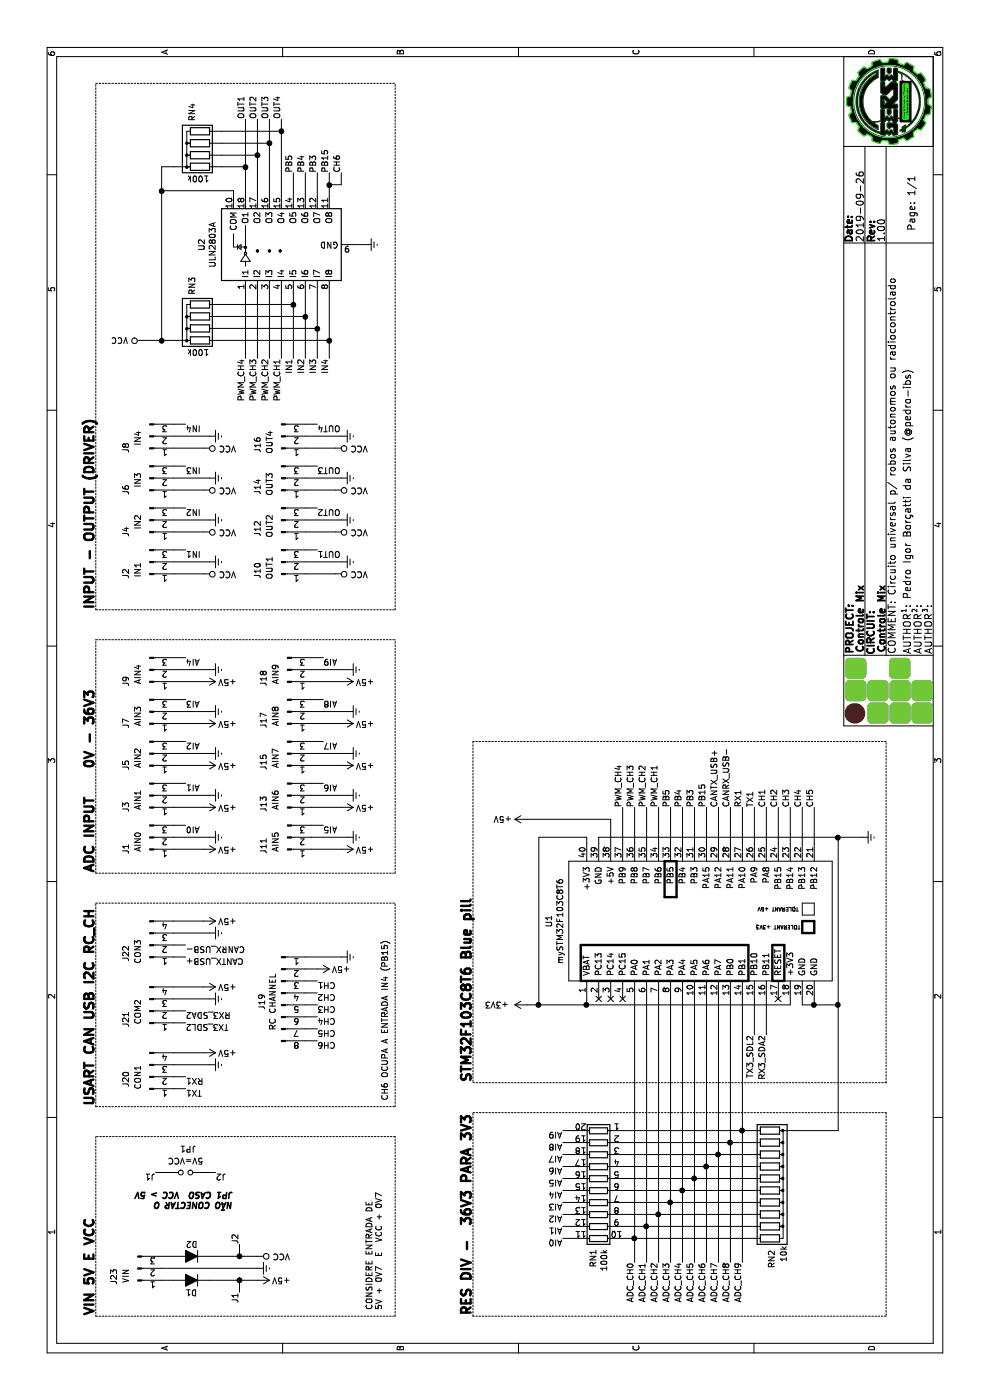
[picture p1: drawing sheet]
EESchema Schematic File Version 4
LIBS:ControleMix-cache
EELAYER 26 0
EELAYER END
$Descr A4 11693 8268
encoding utf-8
Sheet 1 1
Title "Controle Mix"
Date "2019-09-26"
Rev "1.00"
Comp "Controle Mix"
Comment1 "Circuito universal p/ robos autonomos ou radiocontrolado"
Comment2 "Pedro Igor Borçatti da Silva (@pedro-ibs)"
Comment3 ""
Comment4 ""
$EndDescr
$Comp
L MyLib-ALL:mySTM32F103C8T6 U1
U 1 1
P 3500 4700
F 0 "U1" H 4000 4815 50  0000 C CNN
F 1 "mySTM32F103C8T6" H 4000 4724 50  0000 C CNN
F 2 "MyFootprint:stm32f103c8t6-module-china" H 3500 4700 50  0001 C CNN
F 3 "" H 3500 4700 50  0001 C CNN
	1    3500 4700
	1    0    0    -1  
$EndComp
Text Label 4950 5500 0    50   ~ 0
PWM_CH1
Wire Wire Line
	4950 5500 4650 5500
Text Label 4950 5400 0    50   ~ 0
PWM_CH2
Text Label 4950 5300 0    50   ~ 0
PWM_CH3
Text Label 4950 5200 0    50   ~ 0
PWM_CH4
Wire Wire Line
	4650 5200 4950 5200
Wire Wire Line
	4650 5300 4950 5300
Wire Wire Line
	4950 5400 4650 5400
Text Label 4950 6300 0    50   ~ 0
TX1
Text Label 4950 6200 0    50   ~ 0
RX1
Wire Wire Line
	4950 6200 4650 6200
Wire Wire Line
	4650 6300 4950 6300
$Comp
L power:+3V3 #PWR01
U 1 1
P 3300 4400
F 0 "#PWR01" H 3300 4250 50  0001 C CNN
F 1 "+3V3" V 3300 4650 50  0000 C CNN
F 2 "" H 3300 4400 50  0001 C CNN
F 3 "" H 3300 4400 50  0001 C CNN
	1    3300 4400
	1    0    0    -1  
$EndComp
$Comp
L power:+5V #PWR03
U 1 1
P 4850 4400
F 0 "#PWR03" H 4850 4250 50  0001 C CNN
F 1 "+5V" V 4850 4600 50  0000 C CNN
F 2 "" H 4850 4400 50  0001 C CNN
F 3 "" H 4850 4400 50  0001 C CNN
	1    4850 4400
	1    0    0    -1  
$EndComp
Wire Wire Line
	4850 4400 4850 5100
Wire Wire Line
	4850 5100 4650 5100
$Comp
L power:Earth #PWR02
U 1 1
P 4700 7200
F 0 "#PWR02" H 4700 6950 50  0001 C CNN
F 1 "Earth" H 4700 7050 50  0001 C CNN
F 2 "" H 4700 7200 50  0001 C CNN
F 3 "~" H 4700 7200 50  0001 C CNN
	1    4700 7200
	1    0    0    -1  
$EndComp
Wire Wire Line
	4700 7200 4700 7000
Wire Wire Line
	4700 5000 4650 5000
Wire Wire Line
	3350 6700 3300 6700
Wire Wire Line
	3300 6700 3300 6800
Wire Wire Line
	3300 7000 4700 7000
Connection ~ 4700 7000
Wire Wire Line
	4700 7000 4700 5000
Wire Wire Line
	3350 6800 3300 6800
Connection ~ 3300 6800
Wire Wire Line
	3300 6800 3300 7000
Wire Wire Line
	3350 6600 3300 6600
Wire Wire Line
	3300 6600 3300 4900
Wire Wire Line
	3300 4500 4700 4500
Wire Wire Line
	3300 4400 3300 4500
Connection ~ 3300 4500
Wire Wire Line
	4650 4900 4700 4900
Wire Wire Line
	4700 4900 4700 4500
Text Label 3050 6400 2    50   ~ 0
RX3_SDA2
Text Label 3050 6300 2    50   ~ 0
TX3_SDL2
Wire Wire Line
	3050 6300 3350 6300
Wire Wire Line
	3050 6400 3350 6400
Text Label 1150 5300 2    50   ~ 0
ADC_CH0
Text Label 1150 5400 2    50   ~ 0
ADC_CH1
Text Label 1150 5500 2    50   ~ 0
ADC_CH2
Text Label 1150 5600 2    50   ~ 0
ADC_CH3
Text Label 1150 5700 2    50   ~ 0
ADC_CH4
Text Label 1150 5800 2    50   ~ 0
ADC_CH5
Text Label 1150 5900 2    50   ~ 0
ADC_CH6
Text Label 1150 6000 2    50   ~ 0
ADC_CH7
Text Label 1150 6100 2    50   ~ 0
ADC_CH8
Text Label 1150 6200 2    50   ~ 0
ADC_CH9
Text Label 4950 5600 0    50   ~ 0
PB5
Text Label 4950 5700 0    50   ~ 0
PB4
Text Label 4950 5800 0    50   ~ 0
PB3
Text Label 4950 5900 0    50   ~ 0
PB15
Wire Wire Line
	4950 5900 4650 5900
Wire Wire Line
	4650 5800 4950 5800
Wire Wire Line
	4950 5700 4650 5700
Wire Wire Line
	4650 5600 4950 5600
NoConn ~ 3350 6500
Wire Wire Line
	3350 4900 3300 4900
Connection ~ 3300 4900
Wire Wire Line
	3300 4900 3300 4500
Text Label 4950 6400 0    50   ~ 0
CH1
Text Label 4950 6500 0    50   ~ 0
CH2
Text Label 4950 6600 0    50   ~ 0
CH3
Text Label 4950 6700 0    50   ~ 0
CH4
Text Label 4950 6800 0    50   ~ 0
CH5
NoConn ~ 3350 5200
NoConn ~ 3350 5100
NoConn ~ 3350 5000
Wire Wire Line
	4650 6400 4950 6400
Wire Wire Line
	4950 6500 4650 6500
Wire Wire Line
	4650 6600 4950 6600
Wire Wire Line
	4950 6700 4650 6700
Wire Wire Line
	4650 6800 4950 6800
$Comp
L Device:R_Pack10 RN1
U 1 1
P 1750 5000
F 0 "RN1" H 2238 5046 50  0000 L CNN
F 1 "100k" H 2238 4955 50  0000 L CNN
F 2 "Package_DIP:DIP-20_W7.62mm" V 2325 5000 50  0001 C CNN
F 3 "~" H 1750 5000 50  0001 C CNN
	1    1750 5000
	-1   0    0    -1  
$EndComp
Wire Wire Line
	2250 6250 2250 6200
Wire Wire Line
	2150 6250 2150 6100
Wire Wire Line
	2050 6250 2050 6000
Wire Wire Line
	1950 6250 1950 5900
Wire Wire Line
	1850 6250 1850 5800
Wire Wire Line
	1750 6250 1750 5700
Wire Wire Line
	1650 6250 1650 5600
Wire Wire Line
	1550 6250 1550 5500
Wire Wire Line
	1450 6250 1450 5400
Wire Wire Line
	1350 6250 1350 5300
$Comp
L Device:R_Network10 RN2
U 1 1
P 1750 6450
F 0 "RN2" H 2400 6450 50  0000 R CNN
F 1 "10k" H 2350 6550 50  0000 R CNN
F 2 "Resistor_THT:R_Array_SIP11" V 2325 6450 50  0001 C CNN
F 3 "http://www.vishay.com/docs/31509/csc.pdf" H 1750 6450 50  0001 C CNN
	1    1750 6450
	-1   0    0    1   
$EndComp
Wire Wire Line
	2250 6650 2250 7000
Wire Wire Line
	2250 7000 3300 7000
Connection ~ 3300 7000
Wire Wire Line
	1150 5300 1350 5300
Connection ~ 1350 5300
Wire Wire Line
	1350 5300 1350 5200
Wire Wire Line
	1150 5400 1450 5400
Connection ~ 1450 5400
Wire Wire Line
	1450 5400 1450 5200
Wire Wire Line
	1150 5500 1550 5500
Connection ~ 1550 5500
Wire Wire Line
	1550 5500 1550 5200
Wire Wire Line
	1150 5600 1650 5600
Connection ~ 1650 5600
Wire Wire Line
	1650 5600 1650 5200
Wire Wire Line
	1150 5700 1750 5700
Connection ~ 1750 5700
Wire Wire Line
	1750 5700 1750 5200
Wire Wire Line
	1150 5800 1850 5800
Connection ~ 1850 5800
Wire Wire Line
	1850 5800 1850 5200
Wire Wire Line
	1150 5900 1950 5900
Connection ~ 1950 5900
Wire Wire Line
	1950 5900 1950 5200
Wire Wire Line
	1150 6000 2050 6000
Connection ~ 2050 6000
Wire Wire Line
	2050 6000 2050 5200
Wire Wire Line
	1150 6100 2150 6100
Connection ~ 2150 6100
Wire Wire Line
	2150 6100 2150 5200
Wire Wire Line
	1150 6200 2250 6200
Connection ~ 2250 6200
Wire Wire Line
	2250 6200 2250 5200
Wire Wire Line
	2250 6200 3350 6200
Wire Wire Line
	2150 6100 3350 6100
Wire Wire Line
	2050 6000 3350 6000
Wire Wire Line
	1950 5900 3350 5900
Wire Wire Line
	1850 5800 3350 5800
Wire Wire Line
	1750 5700 3350 5700
Wire Wire Line
	1650 5600 3350 5600
Wire Wire Line
	1550 5500 3350 5500
Wire Wire Line
	1450 5400 3350 5400
Wire Wire Line
	1350 5300 3350 5300
Text Label 1350 4700 1    50   ~ 0
AI0
Text Label 1450 4700 1    50   ~ 0
AI1
Text Label 1550 4700 1    50   ~ 0
AI2
Text Label 1650 4700 1    50   ~ 0
AI3
Text Label 1750 4700 1    50   ~ 0
AI4
Text Label 1850 4700 1    50   ~ 0
AI5
Text Label 1950 4700 1    50   ~ 0
AI6
Text Label 2050 4700 1    50   ~ 0
AI7
Text Label 2150 4700 1    50   ~ 0
AI8
Text Label 2250 4700 1    50   ~ 0
AI9
Wire Wire Line
	2250 4700 2250 4800
Wire Wire Line
	2150 4800 2150 4700
Wire Wire Line
	2050 4700 2050 4800
Wire Wire Line
	1950 4800 1950 4700
Wire Wire Line
	1850 4700 1850 4800
Wire Wire Line
	1750 4800 1750 4700
Wire Wire Line
	1650 4700 1650 4800
Wire Wire Line
	1550 4800 1550 4700
Wire Wire Line
	1450 4700 1450 4800
Wire Wire Line
	1350 4800 1350 4700
$Comp
L Transistor_Array:ULN2803A U2
U 1 1
P 9650 2250
F 0 "U2" H 9650 2817 50  0000 C CNN
F 1 "ULN2803A" H 9650 2726 50  0000 C CNN
F 2 "Package_SO:SOIC-18W_7.5x11.6mm_P1.27mm" H 9700 1600 50  0001 L CNN
F 3 "http://www.ti.com/lit/ds/symlink/uln2803a.pdf" H 9750 2050 50  0001 C CNN
	1    9650 2250
	1    0    0    -1  
$EndComp
$Comp
L Device:R_Network04 RN3
U 1 1
P 9050 1650
F 0 "RN3" H 9230 1696 50  0000 L CNN
F 1 "100k" V 8750 1550 50  0000 L CNN
F 2 "Resistor_THT:R_Array_SIP5" V 9325 1650 50  0001 C CNN
F 3 "http://www.vishay.com/docs/31509/csc.pdf" H 9050 1650 50  0001 C CNN
	1    9050 1650
	1    0    0    -1  
$EndComp
Text Label 8700 2350 2    50   ~ 0
PWM_CH1
Text Label 8700 2250 2    50   ~ 0
PWM_CH2
Text Label 8700 2150 2    50   ~ 0
PWM_CH3
Text Label 8700 2050 2    50   ~ 0
PWM_CH4
Wire Wire Line
	10050 2450 10250 2450
Wire Wire Line
	10050 2550 10250 2550
Wire Wire Line
	10050 2650 10250 2650
Wire Wire Line
	10050 2750 10150 2750
Text Label 10700 2350 0    50   ~ 0
OUT4
Text Label 10700 2250 0    50   ~ 0
OUT3
Text Label 10700 2150 0    50   ~ 0
OUT2
Text Label 10700 2050 0    50   ~ 0
OUT1
Wire Wire Line
	8700 2050 9250 2050
Wire Wire Line
	8700 2150 9250 2150
Wire Wire Line
	8700 2250 9250 2250
Wire Wire Line
	8700 2350 9250 2350
Wire Wire Line
	8850 1850 8850 2750
Wire Wire Line
	8850 2750 9250 2750
Wire Wire Line
	8950 2650 8950 1850
Wire Wire Line
	9050 1850 9050 2550
Wire Wire Line
	9050 2550 9250 2550
Wire Wire Line
	9150 1850 9150 2450
Wire Wire Line
	9150 2450 9250 2450
Text Label 8700 2450 2    50   ~ 0
IN1
Text Label 8700 2550 2    50   ~ 0
IN2
Text Label 8700 2650 2    50   ~ 0
IN3
Text Label 8700 2750 2    50   ~ 0
IN4
Wire Wire Line
	8700 2450 9150 2450
Connection ~ 9150 2450
Wire Wire Line
	8700 2550 9050 2550
Connection ~ 9050 2550
Wire Wire Line
	8700 2650 8950 2650
Connection ~ 8950 2650
Wire Wire Line
	8950 2650 9250 2650
Wire Wire Line
	8700 2750 8850 2750
Connection ~ 8850 2750
Wire Wire Line
	8850 1450 8850 1350
Wire Wire Line
	8850 1350 10100 1350
Wire Wire Line
	10100 1350 10100 1950
Wire Wire Line
	10100 1950 10050 1950
$Comp
L power:VCC #PWR04
U 1 1
P 8850 1200
F 0 "#PWR04" H 8850 1050 50  0001 C CNN
F 1 "VCC" V 8850 1400 50  0000 C CNN
F 2 "" H 8850 1200 50  0001 C CNN
F 3 "" H 8850 1200 50  0001 C CNN
	1    8850 1200
	1    0    0    -1  
$EndComp
Wire Wire Line
	8850 1200 8850 1350
Connection ~ 8850 1350
$Comp
L power:Earth #PWR05
U 1 1
P 9650 3050
F 0 "#PWR05" H 9650 2800 50  0001 C CNN
F 1 "Earth" H 9650 2900 50  0001 C CNN
F 2 "" H 9650 3050 50  0001 C CNN
F 3 "~" H 9650 3050 50  0001 C CNN
	1    9650 3050
	1    0    0    -1  
$EndComp
Wire Wire Line
	9650 3050 9650 2950
$Comp
L Connector:Conn_01x03_Male J1
U 1 1
P 4700 1250
F 0 "J1" V 4500 1300 50  0000 L CNN
F 1 "AIN0" V 4600 1200 50  0000 L CNN
F 2 "Connector_Molex:Molex_PicoBlade_53047-0310_1x03_P1.25mm_Vertical" H 4700 1250 50  0001 C CNN
F 3 "~" H 4700 1250 50  0001 C CNN
	1    4700 1250
	0    -1   1    0   
$EndComp
Text Label 4800 1550 3    50   ~ 0
AI0
Wire Wire Line
	4600 1700 4600 1450
$Comp
L power:+5V #PWR06
U 1 1
P 4600 1700
F 0 "#PWR06" H 4600 1550 50  0001 C CNN
F 1 "+5V" V 4600 1900 50  0000 C CNN
F 2 "" H 4600 1700 50  0001 C CNN
F 3 "" H 4600 1700 50  0001 C CNN
	1    4600 1700
	-1   0    0    1   
$EndComp
Wire Wire Line
	4800 1550 4800 1450
$Comp
L power:Earth #PWR08
U 1 1
P 4700 1750
F 0 "#PWR08" H 4700 1500 50  0001 C CNN
F 1 "Earth" H 4700 1600 50  0001 C CNN
F 2 "" H 4700 1750 50  0001 C CNN
F 3 "~" H 4700 1750 50  0001 C CNN
	1    4700 1750
	1    0    0    -1  
$EndComp
Wire Wire Line
	4700 1750 4700 1450
$Comp
L Connector:Conn_01x03_Male J3
U 1 1
P 5050 1250
F 0 "J3" V 4850 1300 50  0000 L CNN
F 1 "AIN1" V 4950 1200 50  0000 L CNN
F 2 "Connector_Molex:Molex_PicoBlade_53047-0310_1x03_P1.25mm_Vertical" H 5050 1250 50  0001 C CNN
F 3 "~" H 5050 1250 50  0001 C CNN
	1    5050 1250
	0    -1   1    0   
$EndComp
Text Label 5150 1550 3    50   ~ 0
AI1
Wire Wire Line
	4950 1700 4950 1450
$Comp
L power:+5V #PWR010
U 1 1
P 4950 1700
F 0 "#PWR010" H 4950 1550 50  0001 C CNN
F 1 "+5V" V 4950 1900 50  0000 C CNN
F 2 "" H 4950 1700 50  0001 C CNN
F 3 "" H 4950 1700 50  0001 C CNN
	1    4950 1700
	-1   0    0    1   
$EndComp
Wire Wire Line
	5150 1550 5150 1450
$Comp
L power:Earth #PWR012
U 1 1
P 5050 1750
F 0 "#PWR012" H 5050 1500 50  0001 C CNN
F 1 "Earth" H 5050 1600 50  0001 C CNN
F 2 "" H 5050 1750 50  0001 C CNN
F 3 "~" H 5050 1750 50  0001 C CNN
	1    5050 1750
	1    0    0    -1  
$EndComp
Wire Wire Line
	5050 1750 5050 1450
$Comp
L Connector:Conn_01x03_Male J5
U 1 1
P 5400 1250
F 0 "J5" V 5200 1300 50  0000 L CNN
F 1 "AIN2" V 5300 1200 50  0000 L CNN
F 2 "Connector_Molex:Molex_PicoBlade_53047-0310_1x03_P1.25mm_Vertical" H 5400 1250 50  0001 C CNN
F 3 "~" H 5400 1250 50  0001 C CNN
	1    5400 1250
	0    -1   1    0   
$EndComp
Text Label 5500 1550 3    50   ~ 0
AI2
Wire Wire Line
	5300 1700 5300 1450
$Comp
L power:+5V #PWR014
U 1 1
P 5300 1700
F 0 "#PWR014" H 5300 1550 50  0001 C CNN
F 1 "+5V" V 5300 1900 50  0000 C CNN
F 2 "" H 5300 1700 50  0001 C CNN
F 3 "" H 5300 1700 50  0001 C CNN
	1    5300 1700
	-1   0    0    1   
$EndComp
Wire Wire Line
	5500 1550 5500 1450
$Comp
L power:Earth #PWR016
U 1 1
P 5400 1750
F 0 "#PWR016" H 5400 1500 50  0001 C CNN
F 1 "Earth" H 5400 1600 50  0001 C CNN
F 2 "" H 5400 1750 50  0001 C CNN
F 3 "~" H 5400 1750 50  0001 C CNN
	1    5400 1750
	1    0    0    -1  
$EndComp
Wire Wire Line
	5400 1750 5400 1450
$Comp
L Connector:Conn_01x03_Male J7
U 1 1
P 5750 1250
F 0 "J7" V 5550 1300 50  0000 L CNN
F 1 "AIN3" V 5650 1200 50  0000 L CNN
F 2 "Connector_Molex:Molex_PicoBlade_53047-0310_1x03_P1.25mm_Vertical" H 5750 1250 50  0001 C CNN
F 3 "~" H 5750 1250 50  0001 C CNN
	1    5750 1250
	0    -1   1    0   
$EndComp
Text Label 5850 1550 3    50   ~ 0
AI3
Wire Wire Line
	5650 1700 5650 1450
$Comp
L power:+5V #PWR018
U 1 1
P 5650 1700
F 0 "#PWR018" H 5650 1550 50  0001 C CNN
F 1 "+5V" V 5650 1900 50  0000 C CNN
F 2 "" H 5650 1700 50  0001 C CNN
F 3 "" H 5650 1700 50  0001 C CNN
	1    5650 1700
	-1   0    0    1   
$EndComp
Wire Wire Line
	5850 1550 5850 1450
$Comp
L power:Earth #PWR020
U 1 1
P 5750 1750
F 0 "#PWR020" H 5750 1500 50  0001 C CNN
F 1 "Earth" H 5750 1600 50  0001 C CNN
F 2 "" H 5750 1750 50  0001 C CNN
F 3 "~" H 5750 1750 50  0001 C CNN
	1    5750 1750
	1    0    0    -1  
$EndComp
Wire Wire Line
	5750 1750 5750 1450
$Comp
L Connector:Conn_01x03_Male J9
U 1 1
P 6100 1250
F 0 "J9" V 5900 1300 50  0000 L CNN
F 1 "AIN4" V 6000 1200 50  0000 L CNN
F 2 "Connector_Molex:Molex_PicoBlade_53047-0310_1x03_P1.25mm_Vertical" H 6100 1250 50  0001 C CNN
F 3 "~" H 6100 1250 50  0001 C CNN
	1    6100 1250
	0    -1   1    0   
$EndComp
Text Label 6200 1550 3    50   ~ 0
AI4
Wire Wire Line
	6000 1700 6000 1450
$Comp
L power:+5V #PWR022
U 1 1
P 6000 1700
F 0 "#PWR022" H 6000 1550 50  0001 C CNN
F 1 "+5V" V 6000 1900 50  0000 C CNN
F 2 "" H 6000 1700 50  0001 C CNN
F 3 "" H 6000 1700 50  0001 C CNN
	1    6000 1700
	-1   0    0    1   
$EndComp
Wire Wire Line
	6200 1550 6200 1450
$Comp
L power:Earth #PWR024
U 1 1
P 6100 1750
F 0 "#PWR024" H 6100 1500 50  0001 C CNN
F 1 "Earth" H 6100 1600 50  0001 C CNN
F 2 "" H 6100 1750 50  0001 C CNN
F 3 "~" H 6100 1750 50  0001 C CNN
	1    6100 1750
	1    0    0    -1  
$EndComp
Wire Wire Line
	6100 1750 6100 1450
$Comp
L Connector:Conn_01x03_Male J11
U 1 1
P 4700 2400
F 0 "J11" V 4500 2400 50  0000 L CNN
F 1 "AIN5" V 4600 2350 50  0000 L CNN
F 2 "Connector_Molex:Molex_PicoBlade_53047-0310_1x03_P1.25mm_Vertical" H 4700 2400 50  0001 C CNN
F 3 "~" H 4700 2400 50  0001 C CNN
	1    4700 2400
	0    -1   1    0   
$EndComp
Text Label 4800 2700 3    50   ~ 0
AI5
Wire Wire Line
	4600 2850 4600 2600
$Comp
L power:+5V #PWR026
U 1 1
P 4600 2850
F 0 "#PWR026" H 4600 2700 50  0001 C CNN
F 1 "+5V" V 4600 3050 50  0000 C CNN
F 2 "" H 4600 2850 50  0001 C CNN
F 3 "" H 4600 2850 50  0001 C CNN
	1    4600 2850
	-1   0    0    1   
$EndComp
Wire Wire Line
	4800 2700 4800 2600
$Comp
L power:Earth #PWR028
U 1 1
P 4700 2900
F 0 "#PWR028" H 4700 2650 50  0001 C CNN
F 1 "Earth" H 4700 2750 50  0001 C CNN
F 2 "" H 4700 2900 50  0001 C CNN
F 3 "~" H 4700 2900 50  0001 C CNN
	1    4700 2900
	1    0    0    -1  
$EndComp
Wire Wire Line
	4700 2900 4700 2600
$Comp
L Connector:Conn_01x03_Male J13
U 1 1
P 5050 2400
F 0 "J13" V 4850 2400 50  0000 L CNN
F 1 "AIN6" V 4950 2350 50  0000 L CNN
F 2 "Connector_Molex:Molex_PicoBlade_53047-0310_1x03_P1.25mm_Vertical" H 5050 2400 50  0001 C CNN
F 3 "~" H 5050 2400 50  0001 C CNN
	1    5050 2400
	0    -1   1    0   
$EndComp
Text Label 5150 2700 3    50   ~ 0
AI6
Wire Wire Line
	4950 2850 4950 2600
$Comp
L power:+5V #PWR030
U 1 1
P 4950 2850
F 0 "#PWR030" H 4950 2700 50  0001 C CNN
F 1 "+5V" V 4950 3050 50  0000 C CNN
F 2 "" H 4950 2850 50  0001 C CNN
F 3 "" H 4950 2850 50  0001 C CNN
	1    4950 2850
	-1   0    0    1   
$EndComp
Wire Wire Line
	5150 2700 5150 2600
$Comp
L power:Earth #PWR032
U 1 1
P 5050 2900
F 0 "#PWR032" H 5050 2650 50  0001 C CNN
F 1 "Earth" H 5050 2750 50  0001 C CNN
F 2 "" H 5050 2900 50  0001 C CNN
F 3 "~" H 5050 2900 50  0001 C CNN
	1    5050 2900
	1    0    0    -1  
$EndComp
Wire Wire Line
	5050 2900 5050 2600
$Comp
L Connector:Conn_01x03_Male J15
U 1 1
P 5400 2400
F 0 "J15" V 5200 2400 50  0000 L CNN
F 1 "AIN7" V 5300 2350 50  0000 L CNN
F 2 "Connector_Molex:Molex_PicoBlade_53047-0310_1x03_P1.25mm_Vertical" H 5400 2400 50  0001 C CNN
F 3 "~" H 5400 2400 50  0001 C CNN
	1    5400 2400
	0    -1   1    0   
$EndComp
Text Label 5500 2700 3    50   ~ 0
AI7
Wire Wire Line
	5300 2850 5300 2600
$Comp
L power:+5V #PWR034
U 1 1
P 5300 2850
F 0 "#PWR034" H 5300 2700 50  0001 C CNN
F 1 "+5V" V 5300 3050 50  0000 C CNN
F 2 "" H 5300 2850 50  0001 C CNN
F 3 "" H 5300 2850 50  0001 C CNN
	1    5300 2850
	-1   0    0    1   
$EndComp
Wire Wire Line
	5500 2700 5500 2600
$Comp
L power:Earth #PWR036
U 1 1
P 5400 2900
F 0 "#PWR036" H 5400 2650 50  0001 C CNN
F 1 "Earth" H 5400 2750 50  0001 C CNN
F 2 "" H 5400 2900 50  0001 C CNN
F 3 "~" H 5400 2900 50  0001 C CNN
	1    5400 2900
	1    0    0    -1  
$EndComp
Wire Wire Line
	5400 2900 5400 2600
$Comp
L Connector:Conn_01x03_Male J17
U 1 1
P 5750 2400
F 0 "J17" V 5550 2400 50  0000 L CNN
F 1 "AIN8" V 5650 2350 50  0000 L CNN
F 2 "Connector_Molex:Molex_PicoBlade_53047-0310_1x03_P1.25mm_Vertical" H 5750 2400 50  0001 C CNN
F 3 "~" H 5750 2400 50  0001 C CNN
	1    5750 2400
	0    -1   1    0   
$EndComp
Text Label 5850 2700 3    50   ~ 0
AI8
Wire Wire Line
	5650 2850 5650 2600
$Comp
L power:+5V #PWR038
U 1 1
P 5650 2850
F 0 "#PWR038" H 5650 2700 50  0001 C CNN
F 1 "+5V" V 5650 3050 50  0000 C CNN
F 2 "" H 5650 2850 50  0001 C CNN
F 3 "" H 5650 2850 50  0001 C CNN
	1    5650 2850
	-1   0    0    1   
$EndComp
Wire Wire Line
	5850 2700 5850 2600
$Comp
L power:Earth #PWR039
U 1 1
P 5750 2900
F 0 "#PWR039" H 5750 2650 50  0001 C CNN
F 1 "Earth" H 5750 2750 50  0001 C CNN
F 2 "" H 5750 2900 50  0001 C CNN
F 3 "~" H 5750 2900 50  0001 C CNN
	1    5750 2900
	1    0    0    -1  
$EndComp
Wire Wire Line
	5750 2900 5750 2600
$Comp
L Connector:Conn_01x03_Male J18
U 1 1
P 6100 2400
F 0 "J18" V 5900 2400 50  0000 L CNN
F 1 "AIN9" V 6000 2350 50  0000 L CNN
F 2 "Connector_Molex:Molex_PicoBlade_53047-0310_1x03_P1.25mm_Vertical" H 6100 2400 50  0001 C CNN
F 3 "~" H 6100 2400 50  0001 C CNN
	1    6100 2400
	0    -1   1    0   
$EndComp
Text Label 6200 2700 3    50   ~ 0
AI9
Wire Wire Line
	6000 2850 6000 2600
$Comp
L power:+5V #PWR040
U 1 1
P 6000 2850
F 0 "#PWR040" H 6000 2700 50  0001 C CNN
F 1 "+5V" V 6000 3050 50  0000 C CNN
F 2 "" H 6000 2850 50  0001 C CNN
F 3 "" H 6000 2850 50  0001 C CNN
	1    6000 2850
	-1   0    0    1   
$EndComp
Wire Wire Line
	6200 2700 6200 2600
$Comp
L power:Earth #PWR041
U 1 1
P 6100 2900
F 0 "#PWR041" H 6100 2650 50  0001 C CNN
F 1 "Earth" H 6100 2750 50  0001 C CNN
F 2 "" H 6100 2900 50  0001 C CNN
F 3 "~" H 6100 2900 50  0001 C CNN
	1    6100 2900
	1    0    0    -1  
$EndComp
Wire Wire Line
	6100 2900 6100 2600
$Comp
L Connector:Conn_01x08_Male J19
U 1 1
P 3400 2350
F 0 "J19" V 3235 2276 50  0000 C CNN
F 1 "RC CHANNEL" V 3326 2276 50  0000 C CNN
F 2 "Connector_Molex:Molex_PicoBlade_53047-0810_1x08_P1.25mm_Vertical" H 3400 2350 50  0001 C CNN
F 3 "~" H 3400 2350 50  0001 C CNN
	1    3400 2350
	0    1    1    0   
$EndComp
Text Label 3500 2650 3    50   ~ 0
CH1
Text Label 3400 2650 3    50   ~ 0
CH2
Text Label 3300 2650 3    50   ~ 0
CH3
Text Label 3200 2650 3    50   ~ 0
CH4
Text Label 3100 2650 3    50   ~ 0
CH5
Wire Wire Line
	3100 2650 3100 2550
Wire Wire Line
	3200 2550 3200 2650
Wire Wire Line
	3300 2650 3300 2550
Wire Wire Line
	3400 2650 3400 2550
Wire Wire Line
	3500 2650 3500 2550
$Comp
L power:+5V #PWR042
U 1 1
P 3600 2650
F 0 "#PWR042" H 3600 2500 50  0001 C CNN
F 1 "+5V" V 3600 2850 50  0000 C CNN
F 2 "" H 3600 2650 50  0001 C CNN
F 3 "" H 3600 2650 50  0001 C CNN
	1    3600 2650
	-1   0    0    1   
$EndComp
Wire Wire Line
	3600 2650 3600 2550
$Comp
L power:Earth #PWR043
U 1 1
P 3700 2850
F 0 "#PWR043" H 3700 2600 50  0001 C CNN
F 1 "Earth" H 3700 2700 50  0001 C CNN
F 2 "" H 3700 2850 50  0001 C CNN
F 3 "~" H 3700 2850 50  0001 C CNN
	1    3700 2850
	1    0    0    -1  
$EndComp
Wire Wire Line
	3700 2850 3700 2550
$Comp
L Connector:Conn_01x03_Male J2
U 1 1
P 7000 1250
F 0 "J2" V 6800 1300 50  0000 L CNN
F 1 "IN1" V 6900 1250 50  0000 L CNN
F 2 "Connector_Molex:Molex_PicoBlade_53047-0310_1x03_P1.25mm_Vertical" H 7000 1250 50  0001 C CNN
F 3 "~" H 7000 1250 50  0001 C CNN
	1    7000 1250
	0    -1   1    0   
$EndComp
Wire Wire Line
	6900 1700 6900 1450
Wire Wire Line
	7100 1550 7100 1450
$Comp
L power:Earth #PWR09
U 1 1
P 7000 1750
F 0 "#PWR09" H 7000 1500 50  0001 C CNN
F 1 "Earth" H 7000 1600 50  0001 C CNN
F 2 "" H 7000 1750 50  0001 C CNN
F 3 "~" H 7000 1750 50  0001 C CNN
	1    7000 1750
	1    0    0    -1  
$EndComp
Wire Wire Line
	7000 1750 7000 1450
$Comp
L Connector:Conn_01x03_Male J4
U 1 1
P 7350 1250
F 0 "J4" V 7150 1300 50  0000 L CNN
F 1 "IN2" V 7250 1200 50  0000 L CNN
F 2 "Connector_Molex:Molex_PicoBlade_53047-0310_1x03_P1.25mm_Vertical" H 7350 1250 50  0001 C CNN
F 3 "~" H 7350 1250 50  0001 C CNN
	1    7350 1250
	0    -1   1    0   
$EndComp
Wire Wire Line
	7250 1700 7250 1450
Wire Wire Line
	7450 1550 7450 1450
$Comp
L power:Earth #PWR013
U 1 1
P 7350 1750
F 0 "#PWR013" H 7350 1500 50  0001 C CNN
F 1 "Earth" H 7350 1600 50  0001 C CNN
F 2 "" H 7350 1750 50  0001 C CNN
F 3 "~" H 7350 1750 50  0001 C CNN
	1    7350 1750
	1    0    0    -1  
$EndComp
Wire Wire Line
	7350 1750 7350 1450
$Comp
L Connector:Conn_01x03_Male J6
U 1 1
P 7700 1250
F 0 "J6" V 7500 1300 50  0000 L CNN
F 1 "IN3" V 7600 1200 50  0000 L CNN
F 2 "Connector_Molex:Molex_PicoBlade_53047-0310_1x03_P1.25mm_Vertical" H 7700 1250 50  0001 C CNN
F 3 "~" H 7700 1250 50  0001 C CNN
	1    7700 1250
	0    -1   1    0   
$EndComp
Wire Wire Line
	7600 1700 7600 1450
Wire Wire Line
	7800 1550 7800 1450
$Comp
L power:Earth #PWR017
U 1 1
P 7700 1750
F 0 "#PWR017" H 7700 1500 50  0001 C CNN
F 1 "Earth" H 7700 1600 50  0001 C CNN
F 2 "" H 7700 1750 50  0001 C CNN
F 3 "~" H 7700 1750 50  0001 C CNN
	1    7700 1750
	1    0    0    -1  
$EndComp
Wire Wire Line
	7700 1750 7700 1450
$Comp
L Connector:Conn_01x03_Male J8
U 1 1
P 8050 1250
F 0 "J8" V 7850 1300 50  0000 L CNN
F 1 "IN4" V 7950 1200 50  0000 L CNN
F 2 "Connector_Molex:Molex_PicoBlade_53047-0310_1x03_P1.25mm_Vertical" H 8050 1250 50  0001 C CNN
F 3 "~" H 8050 1250 50  0001 C CNN
	1    8050 1250
	0    -1   1    0   
$EndComp
Wire Wire Line
	7950 1700 7950 1450
Wire Wire Line
	8150 1550 8150 1450
$Comp
L power:Earth #PWR021
U 1 1
P 8050 1750
F 0 "#PWR021" H 8050 1500 50  0001 C CNN
F 1 "Earth" H 8050 1600 50  0001 C CNN
F 2 "" H 8050 1750 50  0001 C CNN
F 3 "~" H 8050 1750 50  0001 C CNN
	1    8050 1750
	1    0    0    -1  
$EndComp
Wire Wire Line
	8050 1750 8050 1450
$Comp
L Connector:Conn_01x03_Male J10
U 1 1
P 7000 2350
F 0 "J10" V 6800 2350 50  0000 L CNN
F 1 "OUT1" V 6900 2300 50  0000 L CNN
F 2 "Connector_Molex:Molex_PicoBlade_53047-0310_1x03_P1.25mm_Vertical" H 7000 2350 50  0001 C CNN
F 3 "~" H 7000 2350 50  0001 C CNN
	1    7000 2350
	0    -1   1    0   
$EndComp
Wire Wire Line
	6900 2800 6900 2550
Wire Wire Line
	7100 2650 7100 2550
$Comp
L power:Earth #PWR025
U 1 1
P 7000 2850
F 0 "#PWR025" H 7000 2600 50  0001 C CNN
F 1 "Earth" H 7000 2700 50  0001 C CNN
F 2 "" H 7000 2850 50  0001 C CNN
F 3 "~" H 7000 2850 50  0001 C CNN
	1    7000 2850
	1    0    0    -1  
$EndComp
Wire Wire Line
	7000 2850 7000 2550
$Comp
L Connector:Conn_01x03_Male J12
U 1 1
P 7350 2350
F 0 "J12" V 7150 2350 50  0000 L CNN
F 1 "OUT2" V 7250 2300 50  0000 L CNN
F 2 "Connector_Molex:Molex_PicoBlade_53047-0310_1x03_P1.25mm_Vertical" H 7350 2350 50  0001 C CNN
F 3 "~" H 7350 2350 50  0001 C CNN
	1    7350 2350
	0    -1   1    0   
$EndComp
Wire Wire Line
	7250 2800 7250 2550
Wire Wire Line
	7450 2650 7450 2550
$Comp
L power:Earth #PWR029
U 1 1
P 7350 2850
F 0 "#PWR029" H 7350 2600 50  0001 C CNN
F 1 "Earth" H 7350 2700 50  0001 C CNN
F 2 "" H 7350 2850 50  0001 C CNN
F 3 "~" H 7350 2850 50  0001 C CNN
	1    7350 2850
	1    0    0    -1  
$EndComp
Wire Wire Line
	7350 2850 7350 2550
$Comp
L Connector:Conn_01x03_Male J14
U 1 1
P 7700 2350
F 0 "J14" V 7500 2350 50  0000 L CNN
F 1 "OUT3" V 7600 2300 50  0000 L CNN
F 2 "Connector_Molex:Molex_PicoBlade_53047-0310_1x03_P1.25mm_Vertical" H 7700 2350 50  0001 C CNN
F 3 "~" H 7700 2350 50  0001 C CNN
	1    7700 2350
	0    -1   1    0   
$EndComp
Wire Wire Line
	7600 2800 7600 2550
Wire Wire Line
	7800 2650 7800 2550
$Comp
L power:Earth #PWR033
U 1 1
P 7700 2850
F 0 "#PWR033" H 7700 2600 50  0001 C CNN
F 1 "Earth" H 7700 2700 50  0001 C CNN
F 2 "" H 7700 2850 50  0001 C CNN
F 3 "~" H 7700 2850 50  0001 C CNN
	1    7700 2850
	1    0    0    -1  
$EndComp
Wire Wire Line
	7700 2850 7700 2550
$Comp
L Connector:Conn_01x03_Male J16
U 1 1
P 8050 2350
F 0 "J16" V 7850 2350 50  0000 L CNN
F 1 "OUT4" V 7950 2300 50  0000 L CNN
F 2 "Connector_Molex:Molex_PicoBlade_53047-0310_1x03_P1.25mm_Vertical" H 8050 2350 50  0001 C CNN
F 3 "~" H 8050 2350 50  0001 C CNN
	1    8050 2350
	0    -1   1    0   
$EndComp
Wire Wire Line
	7950 2800 7950 2550
Wire Wire Line
	8150 2650 8150 2550
$Comp
L power:Earth #PWR037
U 1 1
P 8050 2850
F 0 "#PWR037" H 8050 2600 50  0001 C CNN
F 1 "Earth" H 8050 2700 50  0001 C CNN
F 2 "" H 8050 2850 50  0001 C CNN
F 3 "~" H 8050 2850 50  0001 C CNN
	1    8050 2850
	1    0    0    -1  
$EndComp
Wire Wire Line
	8050 2850 8050 2550
Text Label 7100 1550 3    50   ~ 0
IN1
Text Label 7450 1550 3    50   ~ 0
IN2
Text Label 7800 1550 3    50   ~ 0
IN3
Text Label 8150 1550 3    50   ~ 0
IN4
Text Label 8150 2650 3    50   ~ 0
OUT4
Text Label 7800 2650 3    50   ~ 0
OUT3
Text Label 7450 2650 3    50   ~ 0
OUT2
Text Label 7100 2650 3    50   ~ 0
OUT1
Text Label 3000 2650 3    50   ~ 0
CH6
Wire Wire Line
	3000 2650 3000 2550
Text Label 10250 2750 0    50   ~ 0
PB15
Text Label 10250 2650 0    50   ~ 0
PB3
Text Label 10250 2550 0    50   ~ 0
PB4
Text Label 10250 2450 0    50   ~ 0
PB5
$Comp
L Connector:Conn_01x04_Male J20
U 1 1
P 2700 1250
F 0 "J20" V 2500 1200 50  0000 L CNN
F 1 "CON1" V 2600 1150 50  0000 L CNN
F 2 "Connector_Molex:Molex_PicoBlade_53047-0410_1x04_P1.25mm_Vertical" H 2700 1250 50  0001 C CNN
F 3 "~" H 2700 1250 50  0001 C CNN
	1    2700 1250
	0    -1   1    0   
$EndComp
$Comp
L Connector:Conn_01x04_Male J21
U 1 1
P 3250 1250
F 0 "J21" V 3050 1250 50  0000 L CNN
F 1 "COM2" V 3150 1150 50  0000 L CNN
F 2 "Connector_Molex:Molex_PicoBlade_53047-0410_1x04_P1.25mm_Vertical" H 3250 1250 50  0001 C CNN
F 3 "~" H 3250 1250 50  0001 C CNN
	1    3250 1250
	0    -1   1    0   
$EndComp
$Comp
L Connector:Conn_01x04_Male J22
U 1 1
P 3800 1250
F 0 "J22" V 3600 1250 50  0000 L CNN
F 1 "CON3" V 3700 1200 50  0000 L CNN
F 2 "Connector_Molex:Molex_PicoBlade_53047-0410_1x04_P1.25mm_Vertical" H 3800 1250 50  0001 C CNN
F 3 "~" H 3800 1250 50  0001 C CNN
	1    3800 1250
	0    -1   1    0   
$EndComp
Text Label 2700 1550 3    50   ~ 0
RX1
Text Label 2600 1550 3    50   ~ 0
TX1
Wire Wire Line
	2600 1550 2600 1450
Wire Wire Line
	2700 1550 2700 1450
Text Label 3250 1550 3    50   ~ 0
RX3_SDA2
Text Label 3150 1550 3    50   ~ 0
TX3_SDL2
Wire Wire Line
	3150 1550 3150 1450
Wire Wire Line
	3250 1550 3250 1450
Text Label 4950 6000 0    50   ~ 0
CANTX_USB+
Text Label 4950 6100 0    50   ~ 0
CANRX_USB-
Wire Wire Line
	4950 6000 4650 6000
Wire Wire Line
	4650 6100 4950 6100
Text Label 3800 1550 3    50   ~ 0
CANRX_USB-
Text Label 3700 1550 3    50   ~ 0
CANTX_USB+
Wire Wire Line
	3700 1450 3700 1550
Wire Wire Line
	3800 1550 3800 1450
$Comp
L power:Earth #PWR044
U 1 1
P 2800 1750
F 0 "#PWR044" H 2800 1500 50  0001 C CNN
F 1 "Earth" H 2800 1600 50  0001 C CNN
F 2 "" H 2800 1750 50  0001 C CNN
F 3 "~" H 2800 1750 50  0001 C CNN
	1    2800 1750
	1    0    0    -1  
$EndComp
Wire Wire Line
	2800 1750 2800 1450
$Comp
L power:Earth #PWR046
U 1 1
P 3350 1750
F 0 "#PWR046" H 3350 1500 50  0001 C CNN
F 1 "Earth" H 3350 1600 50  0001 C CNN
F 2 "" H 3350 1750 50  0001 C CNN
F 3 "~" H 3350 1750 50  0001 C CNN
	1    3350 1750
	1    0    0    -1  
$EndComp
Wire Wire Line
	3350 1750 3350 1450
$Comp
L power:Earth #PWR048
U 1 1
P 3900 1750
F 0 "#PWR048" H 3900 1500 50  0001 C CNN
F 1 "Earth" H 3900 1600 50  0001 C CNN
F 2 "" H 3900 1750 50  0001 C CNN
F 3 "~" H 3900 1750 50  0001 C CNN
	1    3900 1750
	1    0    0    -1  
$EndComp
Wire Wire Line
	3900 1750 3900 1450
$Comp
L power:+5V #PWR045
U 1 1
P 2900 1700
F 0 "#PWR045" H 2900 1550 50  0001 C CNN
F 1 "+5V" V 2900 1900 50  0000 C CNN
F 2 "" H 2900 1700 50  0001 C CNN
F 3 "" H 2900 1700 50  0001 C CNN
	1    2900 1700
	-1   0    0    1   
$EndComp
Wire Wire Line
	2900 1700 2900 1450
$Comp
L power:+5V #PWR047
U 1 1
P 3450 1700
F 0 "#PWR047" H 3450 1550 50  0001 C CNN
F 1 "+5V" V 3450 1900 50  0000 C CNN
F 2 "" H 3450 1700 50  0001 C CNN
F 3 "" H 3450 1700 50  0001 C CNN
	1    3450 1700
	-1   0    0    1   
$EndComp
Wire Wire Line
	3450 1700 3450 1450
$Comp
L power:+5V #PWR049
U 1 1
P 4000 1700
F 0 "#PWR049" H 4000 1550 50  0001 C CNN
F 1 "+5V" V 4000 1900 50  0000 C CNN
F 2 "" H 4000 1700 50  0001 C CNN
F 3 "" H 4000 1700 50  0001 C CNN
	1    4000 1700
	-1   0    0    1   
$EndComp
Wire Wire Line
	4000 1700 4000 1450
$Comp
L power:VCC #PWR023
U 1 1
P 6900 2800
F 0 "#PWR023" H 6900 2650 50  0001 C CNN
F 1 "VCC" V 6900 3000 50  0000 C CNN
F 2 "" H 6900 2800 50  0001 C CNN
F 3 "" H 6900 2800 50  0001 C CNN
	1    6900 2800
	-1   0    0    1   
$EndComp
$Comp
L power:VCC #PWR027
U 1 1
P 7250 2800
F 0 "#PWR027" H 7250 2650 50  0001 C CNN
F 1 "VCC" V 7250 3000 50  0000 C CNN
F 2 "" H 7250 2800 50  0001 C CNN
F 3 "" H 7250 2800 50  0001 C CNN
	1    7250 2800
	-1   0    0    1   
$EndComp
$Comp
L power:VCC #PWR031
U 1 1
P 7600 2800
F 0 "#PWR031" H 7600 2650 50  0001 C CNN
F 1 "VCC" V 7600 3000 50  0000 C CNN
F 2 "" H 7600 2800 50  0001 C CNN
F 3 "" H 7600 2800 50  0001 C CNN
	1    7600 2800
	-1   0    0    1   
$EndComp
$Comp
L power:VCC #PWR035
U 1 1
P 7950 2800
F 0 "#PWR035" H 7950 2650 50  0001 C CNN
F 1 "VCC" V 7950 3000 50  0000 C CNN
F 2 "" H 7950 2800 50  0001 C CNN
F 3 "" H 7950 2800 50  0001 C CNN
	1    7950 2800
	-1   0    0    1   
$EndComp
$Comp
L Connector:Conn_01x03_Male J23
U 1 1
P 1100 1150
F 0 "J23" V 900 1150 50  0000 L CNN
F 1 "VIN" V 1000 1150 50  0000 L CNN
F 2 "Connector_Molex:Molex_PicoBlade_53047-0310_1x03_P1.25mm_Vertical" H 1100 1150 50  0001 C CNN
F 3 "~" H 1100 1150 50  0001 C CNN
	1    1100 1150
	0    -1   1    0   
$EndComp
$Comp
L power:+5V #PWR050
U 1 1
P 1000 2150
F 0 "#PWR050" H 1000 2000 50  0001 C CNN
F 1 "+5V" V 1000 2350 50  0000 C CNN
F 2 "" H 1000 2150 50  0001 C CNN
F 3 "" H 1000 2150 50  0001 C CNN
	1    1000 2150
	-1   0    0    1   
$EndComp
$Comp
L power:Earth #PWR051
U 1 1
P 1100 2150
F 0 "#PWR051" H 1100 1900 50  0001 C CNN
F 1 "Earth" H 1100 2000 50  0001 C CNN
F 2 "" H 1100 2150 50  0001 C CNN
F 3 "~" H 1100 2150 50  0001 C CNN
	1    1100 2150
	1    0    0    -1  
$EndComp
Wire Wire Line
	1100 2150 1100 1350
$Comp
L power:VCC #PWR052
U 1 1
P 1200 2150
F 0 "#PWR052" H 1200 2000 50  0001 C CNN
F 1 "VCC" V 1200 2350 50  0000 C CNN
F 2 "" H 1200 2150 50  0001 C CNN
F 3 "" H 1200 2150 50  0001 C CNN
	1    1200 2150
	-1   0    0    1   
$EndComp
Wire Notes Line
	2450 3300 4150 3300
Wire Notes Line
	2450 800  4150 800 
Wire Notes Line
	2450 800  2450 3300
Wire Notes Line
	4150 800  4150 3300
Wire Notes Line
	2200 800  700  800 
Wire Notes Line
	700  800  700  3300
Wire Notes Line
	700  3300 2200 3300
Wire Notes Line
	2200 3300 2200 800 
$Comp
L Device:D_ALT D2
U 1 1
P 1200 1600
F 0 "D2" H 1250 1500 50  0000 R CNN
F 1 "D_ALT" H 1300 1500 50  0001 R CNN
F 2 "Diode_SMD:D_MELF_Handsoldering" H 1200 1600 50  0001 C CNN
F 3 "~" H 1200 1600 50  0001 C CNN
	1    1200 1600
	0    -1   -1   0   
$EndComp
Wire Wire Line
	1200 1750 1200 2000
Wire Wire Line
	1200 1450 1200 1350
$Comp
L Device:D_ALT D1
U 1 1
P 1000 1600
F 0 "D1" H 950 1500 50  0000 L CNN
F 1 "D_ALT" H 900 1500 50  0001 L CNN
F 2 "Diode_SMD:D_MELF_Handsoldering" H 1000 1600 50  0001 C CNN
F 3 "~" H 1000 1600 50  0001 C CNN
	1    1000 1600
	0    1    -1   0   
$EndComp
Wire Wire Line
	1000 1450 1000 1350
Wire Wire Line
	1000 1750 1000 2000
Text Label 1300 2000 0    50   ~ 0
J2
Wire Wire Line
	1300 2000 1200 2000
Connection ~ 1200 2000
Wire Wire Line
	1200 2000 1200 2150
Text Label 900  2000 2    50   ~ 0
J1
Wire Wire Line
	900  2000 1000 2000
Connection ~ 1000 2000
Wire Wire Line
	1000 2000 1000 2150
$Comp
L Device:Jumper_NO_Small JP1
U 1 1
P 1900 1550
F 0 "JP1" H 1850 1750 50  0000 L CNN
F 1 "5V=VCC" H 1750 1650 50  0000 L CNN
F 2 "Connector_PinSocket_2.54mm:PinSocket_1x02_P2.54mm_Vertical" H 1900 1550 50  0001 C CNN
F 3 "~" H 1900 1550 50  0001 C CNN
	1    1900 1550
	0    1    1    0   
$EndComp
Text Label 1900 1300 1    50   ~ 0
J1
Wire Wire Line
	1900 1300 1900 1450
Text Label 1900 1800 3    50   ~ 0
J2
Wire Wire Line
	1900 1800 1900 1650
Wire Notes Line
	2650 7400 5500 7400
Wire Notes Line
	5500 7400 5500 3950
Wire Notes Line
	5500 3950 2650 3950
Wire Notes Line
	2650 3950 2650 7400
Wire Notes Line
	2400 3950 2400 7400
Wire Notes Line
	2400 7400 700  7400
Wire Notes Line
	700  7400 700  3950
Wire Notes Line
	700  3950 2400 3950
Text Notes 6600 800  0    79   ~ 16
INPUT - OUTPUT (DRIVER)
Text Notes 4400 800  0    79   ~ 16
ADC INPUT    0V - 36V3
Text Notes 700  800  0    79   ~ 16
VIN 5V E VCC
Text Notes 1750 1950 1    50   Italic 10
NÃO CONECTAR O\nJP1 CASO  VCC > 5V
Text Notes 2450 800  0    79   ~ 16
USART CAN USB I2C RC_CH
Text Notes 700  3950 0    79   ~ 16
RES DIV -  36V3 PARA 3V3
Text Notes 750  3200 0    50   ~ 0
CONSIDERE ENTRADA DE \n5V + 0V7  E  VCC + 0V7
Text Notes 2500 3250 0    50   ~ 0
CH6 OCUPA A ENTRADA IN4 (PB15)
Text Label 10250 2850 0    50   ~ 0
CH6
Wire Wire Line
	10250 2850 10150 2850
Wire Wire Line
	10150 2850 10150 2750
Connection ~ 10150 2750
Wire Wire Line
	10150 2750 10250 2750
Text Notes 2650 3950 0    79   ~ 16
STM32F103C8T6 Blue pill
$Comp
L power:VCC #PWR0101
U 1 1
P 6900 1700
F 0 "#PWR0101" H 6900 1550 50  0001 C CNN
F 1 "VCC" V 6900 1900 50  0000 C CNN
F 2 "" H 6900 1700 50  0001 C CNN
F 3 "" H 6900 1700 50  0001 C CNN
	1    6900 1700
	-1   0    0    1   
$EndComp
$Comp
L power:VCC #PWR0102
U 1 1
P 7250 1700
F 0 "#PWR0102" H 7250 1550 50  0001 C CNN
F 1 "VCC" V 7250 1900 50  0000 C CNN
F 2 "" H 7250 1700 50  0001 C CNN
F 3 "" H 7250 1700 50  0001 C CNN
	1    7250 1700
	-1   0    0    1   
$EndComp
$Comp
L power:VCC #PWR0103
U 1 1
P 7600 1700
F 0 "#PWR0103" H 7600 1550 50  0001 C CNN
F 1 "VCC" V 7600 1900 50  0000 C CNN
F 2 "" H 7600 1700 50  0001 C CNN
F 3 "" H 7600 1700 50  0001 C CNN
	1    7600 1700
	-1   0    0    1   
$EndComp
$Comp
L power:VCC #PWR0104
U 1 1
P 7950 1700
F 0 "#PWR0104" H 7950 1550 50  0001 C CNN
F 1 "VCC" V 7950 1900 50  0000 C CNN
F 2 "" H 7950 1700 50  0001 C CNN
F 3 "" H 7950 1700 50  0001 C CNN
	1    7950 1700
	-1   0    0    1   
$EndComp
$Comp
L Device:R_Network04 RN4
U 1 1
P 10500 1650
F 0 "RN4" H 10680 1696 50  0000 L CNN
F 1 "100k" V 10200 1550 50  0000 L CNN
F 2 "Resistor_THT:R_Array_SIP5" V 10775 1650 50  0001 C CNN
F 3 "http://www.vishay.com/docs/31509/csc.pdf" H 10500 1650 50  0001 C CNN
	1    10500 1650
	1    0    0    -1  
$EndComp
Wire Wire Line
	10300 1450 10300 1350
Wire Wire Line
	10300 1350 10100 1350
Connection ~ 10100 1350
Wire Wire Line
	10050 2350 10600 2350
Wire Wire Line
	10050 2250 10500 2250
Wire Wire Line
	10050 2150 10400 2150
Wire Wire Line
	10050 2050 10300 2050
Wire Wire Line
	10600 1850 10600 2350
Connection ~ 10600 2350
Wire Wire Line
	10600 2350 10700 2350
Wire Wire Line
	10500 1850 10500 2250
Connection ~ 10500 2250
Wire Wire Line
	10500 2250 10700 2250
Wire Wire Line
	10400 1850 10400 2150
Connection ~ 10400 2150
Wire Wire Line
	10400 2150 10700 2150
Wire Wire Line
	10300 1850 10300 2050
Connection ~ 10300 2050
Wire Wire Line
	10300 2050 10700 2050
Wire Notes Line
	4400 800  6350 800 
Wire Notes Line
	6600 800  11000 800 
Wire Notes Line
	4400 3300 6350 3300
Wire Notes Line
	6350 800  6350 3300
Wire Notes Line
	4400 800  4400 3300
Wire Notes Line
	6600 3300 11000 3300
Wire Notes Line
	6600 800  6600 3300
Wire Notes Line
	11000 800  11000 3300
$EndSCHEMATC
